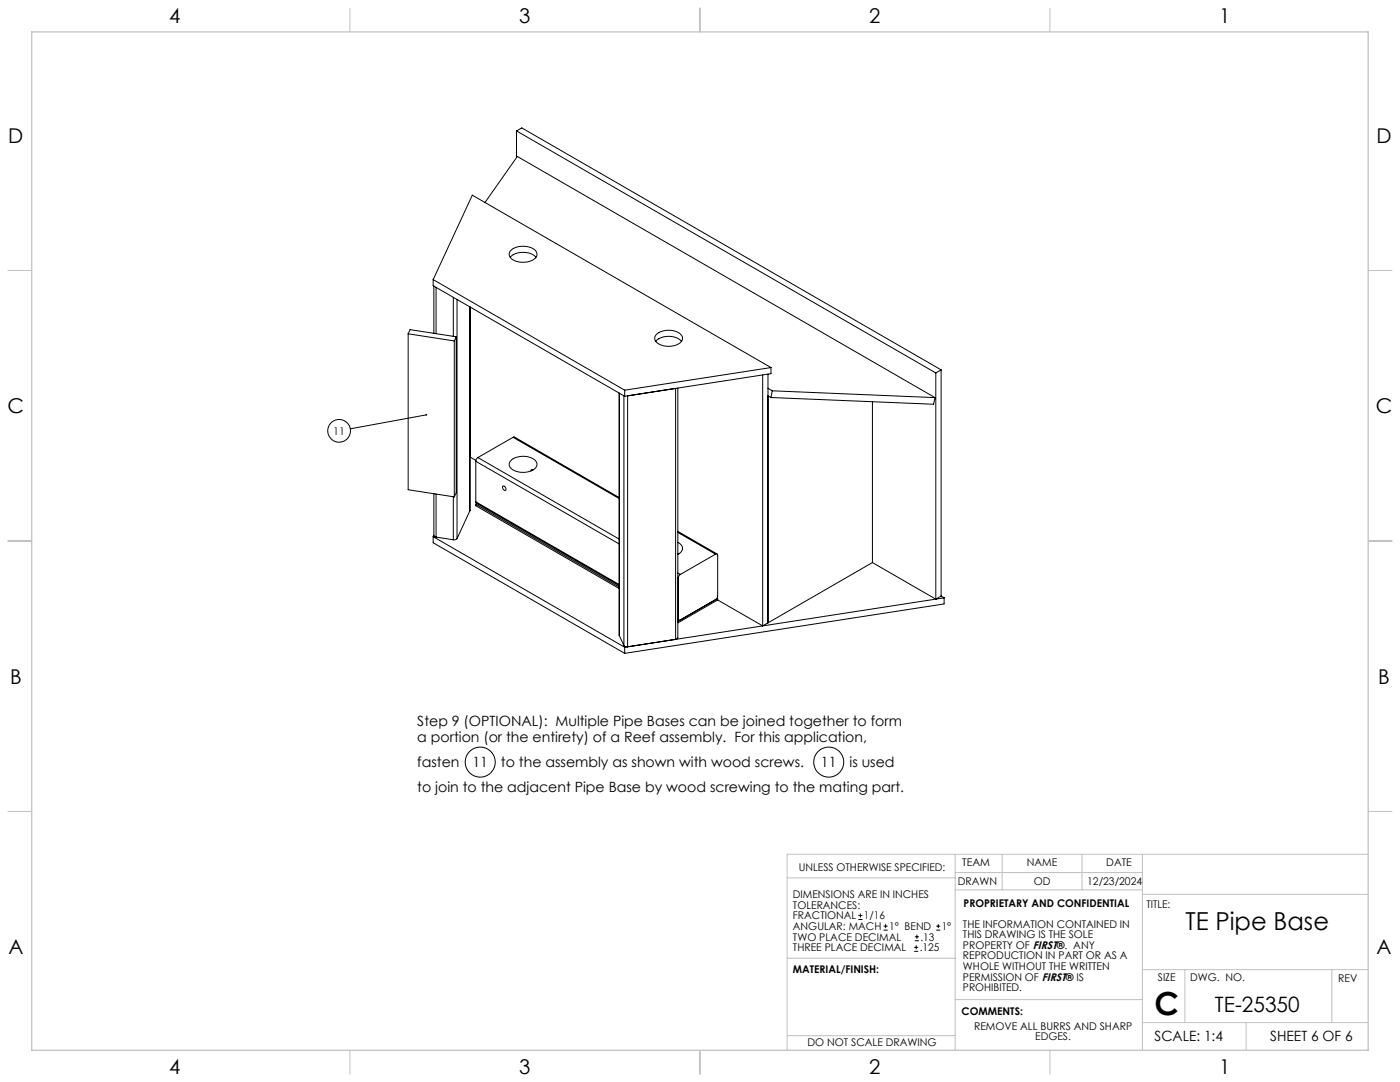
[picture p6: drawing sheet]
<svg xmlns="http://www.w3.org/2000/svg" width="559mm" height="432mm" viewBox="0 0 559 432" stroke-linecap="round" stroke-linejoin="round" font-family="sans-serif">
<g fill="none" stroke="#c0c0c0" stroke-width=".4">
<path d="M139.7 3.2v9.5M279.4 3.2v9.5M419.1 3.2v9.5M3.1 107.9h9.6M546.1 107.9h9.5M3.1 215.9h9.6M546.1 215.9h9.5M3.1 323.8h9.6M546.1 323.8h9.5M314.2 350.3h67M381.2 340.9v78.2M381.2 355.1h74.8"/>
<path d="M381.2 348.2h74.8M400 340.9v14.2M431.9 340.9v14.2M456 340.9v78.2M456 356.9h90.1M546.1 340.9h-231.9v78.2M314.2 382.4h67.2M381.2 398.9h74.8M456 387h90.1M472.9 387v21.1M531.6 387v21.1M139.7 419.1v9.6"/>
<path d="M279.4 419.1v9.6M314.2 413.3h67M419.1 419.1v9.6M456 408.1h90.1M497.4 408.1v11"/>
</g>
<path d="M12.7 12.7h533.4v406.4h-533.4z" fill="none" stroke="#c0c0c0" stroke-width=".5"/>
<g fill="none" stroke="#000" stroke-width=".4">
<path d="M206.2 52.2l2.1-1.2 167.3 96.6M206.2 52.2l167.3 96.6M206.2 52.2v10.7M193.6 80.8l12.9-18.4 166.7 96.3M204 99.8a7.7 7.7 0 0 1 10 .6 2.48 2.48 0 0 1-1.8 3.6 7.8 7.8 0 0 1-8.6-1.4l-.3-1.6zM172.9 111.6l76.4 44.1M172.9 111.6l15.6-33.7 119.2 68.8M172.9 111.6v2.4l76.4 44.2M173.2 114.2v18.8M174.1 114.7v18.5M180.9 118.7v15.5M182.4 119.5v95.4"/>
<path d="M203.7 102.7a7.6 7.6 0 0 1 10.2 0M162.9 133.2l18.4 2.9M162.9 133.2v62.2l18.4 2.9M162.9 133.2l.8-1.6 18.4 2.8M181.3 136.1v62.2M182.1 134.4l-.8 1.7M182.1 134.4v62.2l-.8 1.7M187.5 122.5v81.4M187.6 122.5l-.1 81.4M261.7 136.2a7.7 7.7 0 0 1 10.3 0M262.1 133.4a7.7 7.7 0 0 1 10 .5 2.57 2.57 0 0 1-1.8 3.6 7.3 7.3 0 0 1-8.9-1.8v-1.2zM247.2 156.9v96.7"/>
<path d="M249 158v99.6M249.3 155.7v2.5M250.5 158v100.1h-.9l-.6-.5M270.5 154.9v99.7l-.8 .6v-100.2M304.4 149.6v100.2M306.5 149.3v99.3M306.5 155l1.8 1M306.5 157.9l1.2 .7M307.7 146.7v2.4l-58.4 9.1M307.7 146.7l-58.4 9M307.7 158.6l64.9 2.7 .6-2.6M308.3 156l64.9 2.7"/>
<path d="M308.3 156l-.6 2.6M373.5 148.8v90.3M375.6 147.6l-2.1 1.2M375.6 147.6v90.3M170.2 165.6l-30.4 5.5M204.8 174.5l.6-.1 41.8 24.2M204.8 174.5l-14.1 8.1M204.8 174.5l42.4 24.5M348.2 160.3v64.2M173.2 197v16.7M174.1 197.2v17.1M180.9 198.2v17.2"/>
<path d="M187.6 182.5l2.3 1.2M189.9 184.1v16.2M189.9 184.1l57.3 33M190.7 182.6l-.6 .6-.2 .9M190.7 182.6l56.5 32.6M200.7 194a1.01 1.01 0 0 1 1.1 .6 1.01 1.01 0 0 1-.2 1.2 1.28 1.28 0 0 1-.9-1.8zM204 183.7a7.6 7.6 0 0 1 10 .5 2.52 2.52 0 0 1-1.8 3.7 7.8 7.8 0 0 1-8.6-1.5l-.4-1.2zM212.8 187.5l-.5-.2-.4 .6M172.9 214.2v2.4l76.4 44.1M172.9 214.2l76.4 44.1M173.2 213.7l.9 .6M173.2 213.6l-.3 .6"/>
<path d="M174.1 214.3l6.8 1.1M182.4 214.9l-.8 .5h-.7M187.5 203.9l-5.1 11M189.9 200.3l.2 .5 57.1 32.9M189.9 201.2v.6l57.3 33.1M189.9 201.2l57.3 33.1M189.9 200.3l57.3 33M190.4 200.9l-.5 .3M270.5 216.4a2.5 2.5 0 0 1 1.9 2.4 2.5 2.5 0 0 1-1.9 2.5M270.5 212.1l15.7 9M270.5 212.5l15.1 8.7M270.5 220.9l.4 .1"/>
<path d="M270.5 228.7l1.1 .5M270.5 230.6l.2 .1M270.7 230.7v16.2M271.6 229.2l-.6 .7-.3 .8M285.6 221.2a.51 .51 0 0 1 .6-.1 .51 .51 0 0 1 .3 .6v16.1l-.3 .9-.6 .6-14 8.1a.51 .51 0 0 1-.6 .1 .51 .51 0 0 1-.3-.6M285.6 221.2l-14 8M286.2 238.7l.3 .1M286.5 239.4l17.9 10.4M286.5 239.4l-15.8 9.1M286.5 238.8l-15.8 9.1M286.5 238.8v.6M348.2 224.5l-41.7 24.1"/>
<path d="M348.2 224.5l25.3 14.6M375.6 237.9l1.2 .7M375.6 237.9l-2.1 1.2M376.8 238.6l-127.5 19.7M376.8 238.6v2.4l-127.5 19.7M247.2 253.5v.1M247.2 253.6l1.8 4M249.3 258.3v2.4M270.5 247.2l.5 .3M270.5 248.4l.2 .1M270.5 247.8l.2 .1M270.5 246.8l.2 .1"/>
<path d="M270.7 247.9v.6M306.5 248.6l-2.1 1.2M342.6 367h1.6M342.6 365.4h1.6M343.4 364.6v1.5M352.7 371.2h1.6M352.7 369.6h1.6M353.5 368.8v1.6M364.9 379.7h1.6M364.9 378.1h1.6M365.2 375.4h1.6M365.2 373.8h1.6"/>
<path d="M365.7 377.3v1.5M366 373v1.6M373.7 371.2h1.6M373.7 369.6h1.6M374.5 368.8v1.6"/>
<circle cx="135.3" cy="171.9" r="4.5"/>
<circle cx="191.7" cy="304.1" r="6"/>
<circle cx="330.8" cy="304.1" r="6"/>
</g>
<path d="M169.9 165.3l.6 .2a.33 .33 0 0 1-.4 .4 .33 .33 0 0 1-.2-.6z" fill="#000"/>
<text font-size="12.7" x="460.9" y="405.2">C</text>
<text font-size="9.9" x="473.2" y="371.2">TE Pipe Base</text>
<text font-size="8.5" x="484.9" y="404">TE-25350</text>
<g font-size="8.1">
<text x="67.6" y="9.3">4</text>
<text x="207.3" y="9.3">3</text>
<text x="347" y="9.3">2</text>
<text x="486.7" y="9.3">1</text>
<text x="3.3" y="57">D</text>
<text x="549.4" y="57">D</text>
<text x="3" y="164.9">C</text>
<text x="549.1" y="164.9">C</text>
<text x="4" y="272.9">B</text>
<text x="550.1" y="272.9">B</text>
<text x="3.3" y="380.8">A</text>
<text x="549.4" y="380.8">A</text>
<text x="67.6" y="428.4">4</text>
<text x="207.3" y="428.4">3</text>
<text x="347" y="428.4">2</text>
<text x="486.7" y="428.4">1</text>
</g>
<g font-size="5.6">
<text x="166.6" y="289.5">Step 9 (OPTIONAL): Multiple Pipe Bases can be joined together to form</text>
<text x="166.6" y="296.2">a portion (or the entirety) of a Reef assembly. For this application,</text>
<text x="166.6" y="306">fasten</text>
<text x="200" y="306">to the assembly as shown with wood screws.</text>
<text x="339.1" y="306">is used</text>
<text x="188.6" y="306.1">11</text>
<text x="327.7" y="306.1">11</text>
<text x="166.6" y="316.3">to join to the adjacent Pipe Base by wood screwing to the mating part.</text>
<text x="460.9" y="415.2">SCALE: 1:4</text>
<text x="507" y="415.2">SHEET 6 OF 6</text>
</g>
<g font-size="4.2">
<text x="133" y="173.4">11</text>
<text x="318.8" y="347.7">UNLESS OTHERWISE SPECIFIED:</text>
<text x="384.1" y="345.5">TEAM</text>
<text x="409.9" y="345.7">NAME</text>
<text x="441.6" y="345.7">DATE</text>
<text x="382.3" y="353.3">DRAWN</text>
<text x="412.6" y="353.3">OD</text>
<text x="433.9" y="353.3">12/23/2024</text>
<text x="316.5" y="358.5">DIMENSIONS ARE IN INCHES</text>
<text x="316.5" y="362.7">TOLERANCES:</text>
<text x="384.6" y="361.9">PROPRIETARY AND CONFIDENTIAL</text>
<text x="457.6" y="362.3">TITLE:</text>
<text x="316.5" y="371.2">ANGULAR: MACH</text>
<text x="316.5" y="366.9">FRACTIONAL</text>
<text x="344.8" y="366.9">1/16</text>
<text x="354.9" y="371.2">1° BEND</text>
<text x="375.9" y="371.2">1°</text>
<text x="384.4" y="370.2">THE INFORMATION CONTAINED IN</text>
<text x="316.5" y="375.4">TWO PLACE DECIMAL</text>
<text x="367.4" y="375.4">.13</text>
<text x="384.4" y="374.4">THIS DRAWING IS THE SOLE</text>
<text x="316.5" y="379.6">THREE PLACE DECIMAL</text>
<text x="367.1" y="379.6">.125</text>
<text x="384.4" y="378.6">PROPERTY OF FIRST®. ANY</text>
<text x="384.4" y="382.9">REPRODUCTION IN PART OR AS A</text>
<text x="316.5" y="388.4">MATERIAL/FINISH:</text>
<text x="384.4" y="387.1">WHOLE WITHOUT THE WRITTEN</text>
<text x="384.4" y="391.3">PERMISSION OF FIRST® IS</text>
<text x="384.4" y="395.6">PROHIBITED.</text>
<text x="462.2" y="391.3">SIZE</text>
<text x="475.1" y="391.3">DWG. NO.</text>
<text x="534.1" y="391.8">REV</text>
<text x="383.8" y="405.1">COMMENTS:</text>
<text x="388.8" y="410.9">REMOVE ALL BURRS AND SHARP</text>
<text x="322.3" y="417.6">DO NOT SCALE DRAWING</text>
<text x="413.2" y="415.2">EDGES.</text>
</g>
</svg>
